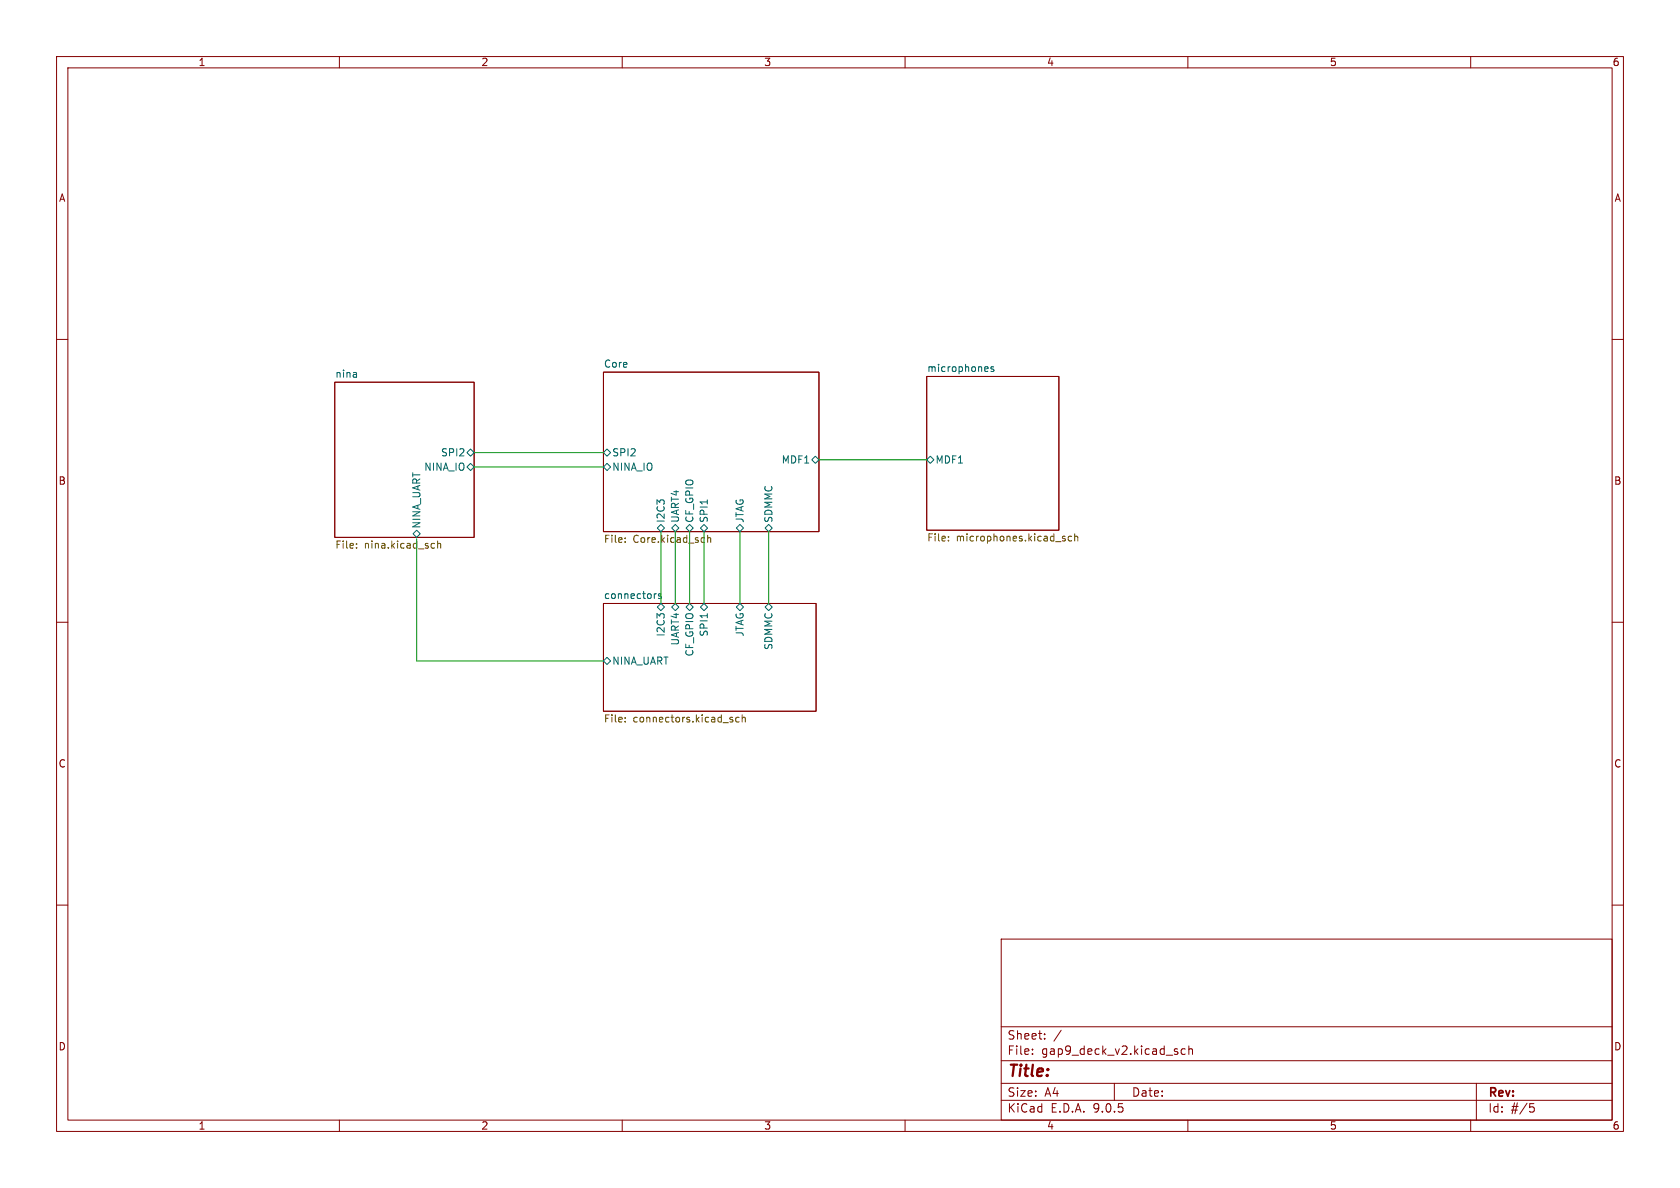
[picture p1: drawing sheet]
<svg xmlns="http://www.w3.org/2000/svg" width="297mm" height="210mm" viewBox="0 0 297 210" stroke-linecap="round" stroke-linejoin="round" font-family="sans-serif">
<g fill="none" stroke="#840000" stroke-width=".18">
<path d="M10 10h277v190h-277zM12 12h273v186h-273zM60 10v2M110 10v2M160 10v2M210 10v2M260 10v2M10 60h2M59.2 67.6h24.6v27.4h-24.6zM106.7 65.8h38.1v28.2h-38.1zM163.8 66.5h23.4v27.2h-23.4zM285 60h2"/>
<path d="M10 110h2M106.7 106.7h37.6v19h-37.6zM285 110h2M10 160h2M177 166h108v32h-108zM285 160h2M60 198v2M110 198v2M160 198v2M177 194.5h108M177 191.5h108M177 187.5h108"/>
<path d="M177 181.5h108M182.5 186.3v.1M182.5 185.5v.1M184.7 183.6v.1M184.7 182.8v.1M187.6 182.1l-1.3 2M197 191.5v3M208 185.9l.2 .2-.2 .3M208 185.4l.2 .1M209.5 185.5l-.4-.1-.3 .3v.4l.2 .2h.5M210 198v2M210.2 185.5l.2-.1 .3 .1 .1 .9"/>
<path d="M210.2 184.9v1.5M260 198v2M261 191.5v6.5M270.5 195.1h.7M270.6 195.7h.4l.2 .3-.1 .5-.5 .1"/>
</g>
<g fill="none" stroke="#006464" stroke-width=".18">
<path d="M174.3 64.8l.3 .1 .1 .2-.6 .1M174.6 65.6l-.3 .1M175.7 64.9l-.3-.1-.2 .2v.2l.5 .1v.3h-.5M73 94.4l.7-.7 .6 .7-.6 .6zM82.5 80l.7-.6 .6 .6-.6 .6zM82.5 82.6l.7-.7 .6 .7-.6 .6zM106.7 82.6l.6-.7 .6 .7-.6 .6zM106.7 80l.6-.6 .6 .6-.6 .6zM116.2 93.3l.6-.6 .7 .6-.7 .7zM119.4 92.7l.6 .6-.6 .7-.7-.7zM121.3 93.3l.6-.6 .7 .6-.7 .7zM123.8 93.3l.7-.6 .6 .6-.6 .7z"/>
<path d="M125 88.4v.7M130.8 92.7l.6 .6-.6 .7-.6-.7zM135.9 92.7l.6 .6-.6 .7-.6-.7zM143.5 81.3l.6-.7 .7 .7-.7 .6zM163.8 81.3l.7-.7 .6 .7-.6 .6zM106.7 116.8l.6-.6 .6 .6-.6 .7zM116 105h-.2M116.2 107.3l.6-.6 .7 .6-.7 .7zM116.9 105h-.3l-.2 .1 .1 .2 .4 .1v.3h-.5M118.7 107.3l.7-.6 .6 .6-.6 .7zM121.3 107.3l.6-.6 .7 .6-.7 .7zM123.8 107.3l.7-.6 .6 .6-.6 .7z"/>
<path d="M125 108.5v.7M130.2 107.3l.6-.6 .6 .6-.6 .7zM135.3 107.3l.6-.6 .6 .6-.6 .7z"/>
</g>
<g fill="none" stroke="#725600" stroke-width=".18">
<path d="M63 96.8v.1M63 96.1v.1M76.5 96.1h.3M76.8 96.8l-.3 .1M77.4 96.2l.1-.1h.3l.1 .8M77.4 95.6v1.3M110.5 95.8v.1M110.5 95.1v.1M125.1 94.6v1.3M125.1 95.2l.2-.2 .3 .1v.8M167.7 95.5v.1M167.7 94.8v.2"/>
<path d="M188 95.2l.3 .1 .1 .2-.2 .1h-.3M188 94.8h.3M189.5 94.8h-.4l-.3 .2 .2 .6h.5M190 94.9l.2-.1h.3v.8M190 94.4v1.2M110.5 126.9v.1M110.5 127.5v.1M129.4 127.2l.2 .2-.2 .2M129.4 126.8l.1 .1M130.7 126.9l-.4-.1-.2 .2 .1 .6h.5M131.2 126.9l.2-.1 .3 .1 .1 .7M131.2 126.4v1.2"/>
</g>
<path d="M73.7 95.3v21.5h33M83.8 80h22.9M83.8 82.6h22.9M116.8 94v12.7M119.4 94v12.7M121.9 94v12.7M124.5 94v12.7M130.8 94v12.7M135.9 94v12.7M144.8 81.3h19" fill="none" stroke="#009600" stroke-width=".18"/>
<text font-size="2.8" fill="#840000" x="178" y="190.9">Title:</text>
<g font-size="2.1" fill="#840000">
<text x="178" y="184">Sheet:</text>
<text x="178" y="186.7">File:</text>
<text x="184.1" y="186.7">gap9_deck_v2.kicad_sch</text>
<text x="178" y="196.9">KiCad</text>
<text x="178" y="194.1">Size:</text>
<text x="184.7" y="194.1">A4</text>
<text x="185.7" y="196.9">E.D.A.</text>
<text x="193.3" y="196.9">9.0.5</text>
<text x="200" y="194.1">Date:</text>
<text x="263" y="194.3">Rev:</text>
<text x="263" y="196.9">Id:</text>
<text x="267.1" y="196.9">#/5</text>
</g>
<g font-size="1.8" fill="#840000">
<text x="35" y="11.9">1</text>
<text x="85" y="11.9">2</text>
<text x="135" y="11.9">3</text>
<text x="185" y="11.9">4</text>
<text x="235" y="11.9">5</text>
<text x="285" y="11.9">6</text>
<text x="10.3" y="35.9">A</text>
<text x="285.3" y="35.9">A</text>
<text x="10.3" y="85.9">B</text>
<text x="285.3" y="85.9">B</text>
<text x="10.3" y="135.9">C</text>
<text x="285.3" y="135.9">C</text>
<text x="10.3" y="185.9">D</text>
<text x="285.3" y="185.9">D</text>
<text x="35" y="199.9">1</text>
<text x="85" y="199.9">2</text>
<text x="135" y="199.9">3</text>
<text x="185" y="199.9">4</text>
<text x="235" y="199.9">5</text>
<text x="285" y="199.9">6</text>
</g>
<g font-size="1.8" fill="#006464">
<text x="106.7" y="65.1">Core</text>
<text x="163.8" y="65.8">microphones</text>
<text x="59.2" y="66.9">nina</text>
<text x="74.9" y="83.4">NINA_IO</text>
<text x="77.9" y="80.9">SPI2</text>
<text x="108.1" y="83.4">NINA_IO</text>
<text x="108.1" y="80.9">SPI2</text>
<text x="138.1" y="82.1">MDF1</text>
<text x="165.3" y="82.1">MDF1</text>
<text x="74.5" y="93.5" transform="rotate(-90 74.5 93.5)">NINA_UART</text>
<text x="117.7" y="92.5" transform="rotate(-90 117.7 92.5)">I2C3</text>
<text x="120.2" y="92.5" transform="rotate(-90 120.2 92.5)">UART4</text>
<text x="122.8" y="92.5" transform="rotate(-90 122.8 92.5)">CF_GPIO</text>
<text x="125.3" y="92.5" transform="rotate(-90 125.3 92.5)">SPI1</text>
<text x="131.7" y="92.5" transform="rotate(-90 131.7 92.5)">JTAG</text>
<text x="136.8" y="92.5" transform="rotate(-90 136.8 92.5)">SDMMC</text>
<text x="106.7" y="106">connectors</text>
<text x="117.7" y="112.6" transform="rotate(-90 117.7 112.6)">I2C3</text>
<text x="125.3" y="112.6" transform="rotate(-90 125.3 112.6)">SPI1</text>
<text x="131.7" y="112.6" transform="rotate(-90 131.7 112.6)">JTAG</text>
<text x="108.1" y="117.7">NINA_UART</text>
<text x="120.2" y="114.2" transform="rotate(-90 120.2 114.2)">UART4</text>
<text x="122.8" y="116.1" transform="rotate(-90 122.8 116.1)">CF_GPIO</text>
<text x="136.8" y="115" transform="rotate(-90 136.8 115)">SDMMC</text>
</g>
<g font-size="1.8" fill="#725600">
<text x="59.2" y="97.3">File:</text>
<text x="64.4" y="97.3">nina.kicad_sch</text>
<text x="106.7" y="96.3">File:</text>
<text x="111.9" y="96.3">Core.kicad_sch</text>
<text x="163.8" y="96">File:</text>
<text x="169.1" y="96">microphones.kicad_sch</text>
<text x="106.7" y="128">File:</text>
<text x="111.9" y="128">connectors.kicad_sch</text>
</g>
</svg>
